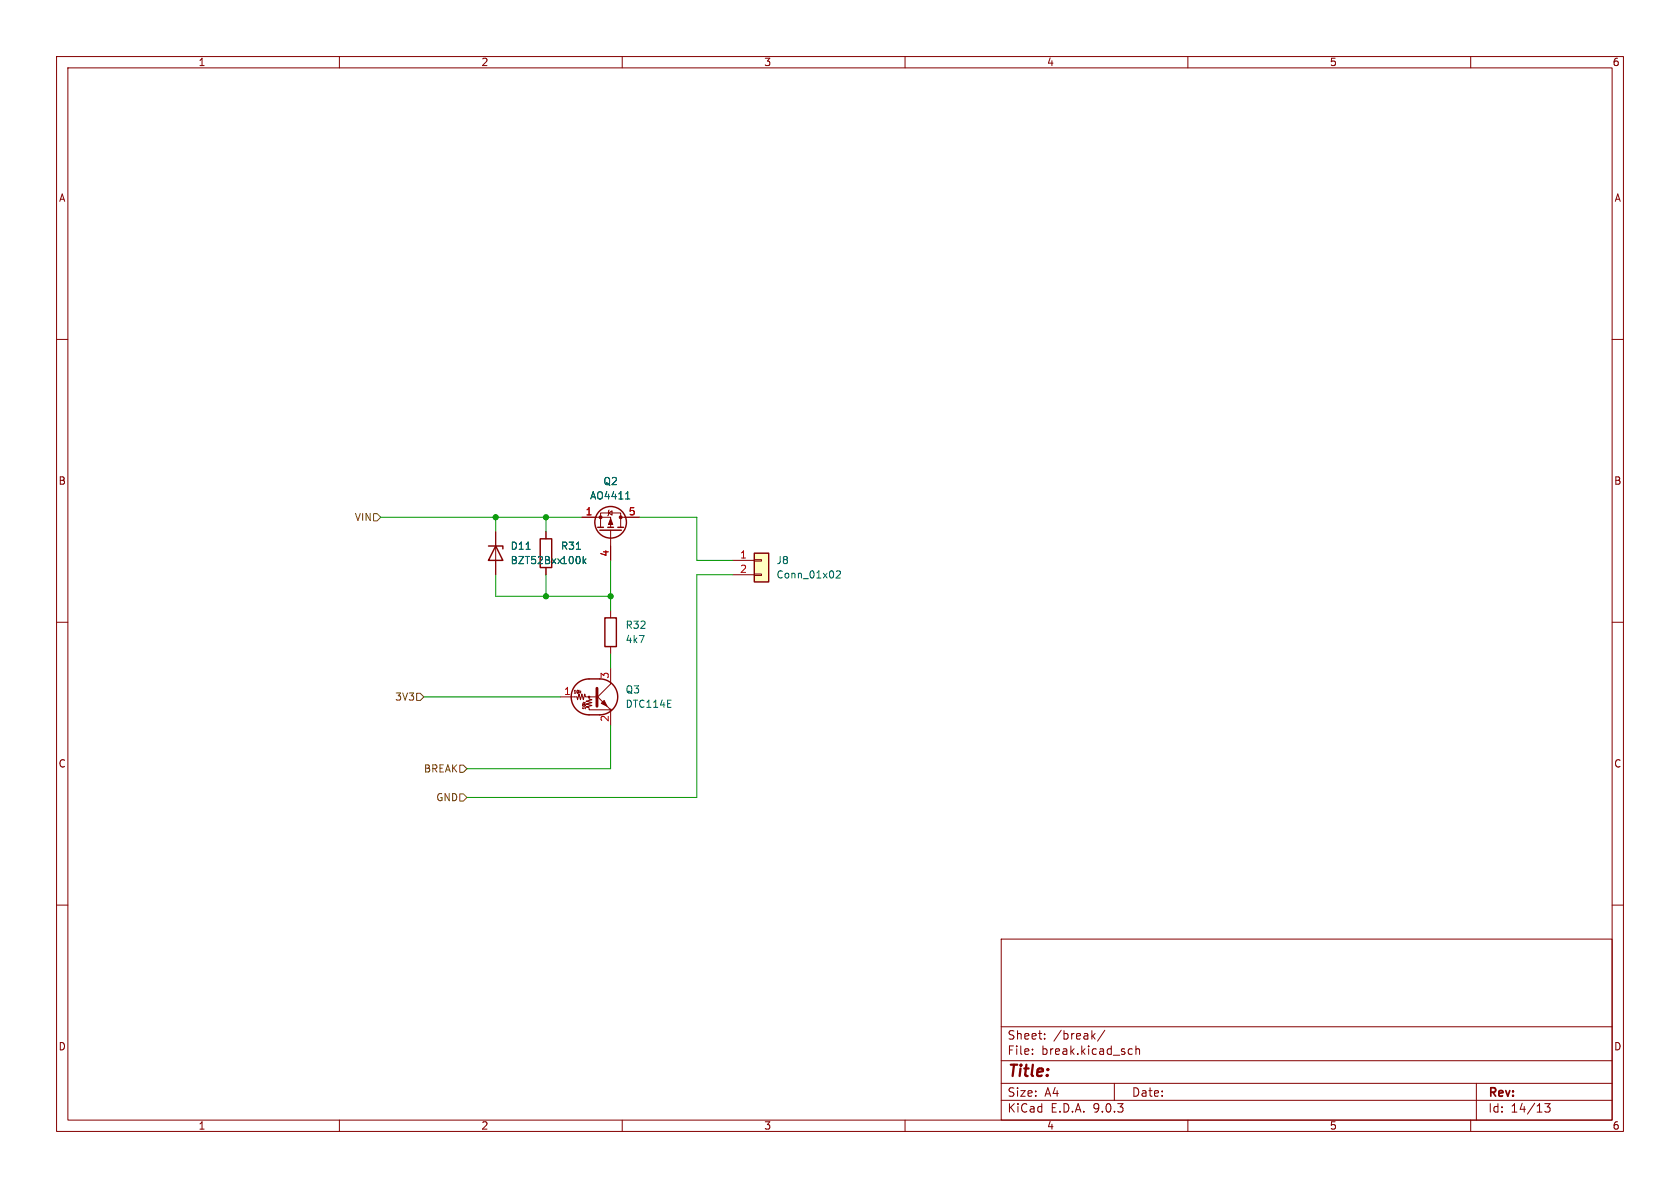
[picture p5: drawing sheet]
<svg xmlns="http://www.w3.org/2000/svg" width="297mm" height="210mm" viewBox="0 0 297 210" stroke-linecap="round" stroke-linejoin="round" font-family="sans-serif">
<g fill="none" stroke="#840000" stroke-width=".18">
<path d="M10 10h277v190h-277zM12 12h273v186h-273zM60 10v2M110 10v2M160 10v2M210 10v2M260 10v2M10 60h2M285 60h2M87.6 94v7.6M96.5 94v1.3M102.9 91.4h5v1.8"/>
<path d="M106.2 93.2v-2.5h3.5v2.5M107.6 90.7l.6-.4v.8zM107.7 90.2l-.1 .1v.8l-.2 .1M107.9 93.7v5.4M109.7 91.4h3.3M10 110h2M96.5 100.3v1.3M107.9 118.1v2.8l-2.5 2.5M107.9 108v1.2M107.9 114.3v1.3M285 110h2M99.1 123.2h2.9l.1 .5 .3-1 .2 1 .3-1 .2 1 .3-1 .1 .5h1.9"/>
<path d="M101.6 122.1l.1 .4M102.1 122h.1M102.5 122v.5M102.6 122.3l.1 .2M102.7 122.2l-.2 .2M103 124.3h.5M103 124.6v.2M103.1 124.1l.2 .2M103.5 125.2h-.5M103.5 124.1l-.2 .2M105.4 122.9l2.5 2.6h-3.8v-.4l-.5-.1 1-.3-1-.2 1-.3-1-.2 1-.3-.5-.1v-.4M107.9 125.7v2.6"/>
<path d="M10 160h2M177 166h108v32h-108zM285 160h2M60 198v2M110 198v2M160 198v2M177 194.5h108M177 191.5h108M177 187.5h108M177 181.5h108M182.5 186.3v.1M182.5 185.5v.1"/>
<path d="M184.7 183.6v.1M184.7 182.8v.1M193.2 183.1l.4 .6M193.6 182.7l-.6 .6M195.3 182.1l-1.3 2M197 191.5v3M199.7 185.4l.5 .1M200.2 186.3l-.5 .1M200.8 185.5l.2-.1 .4 .1 .1 .9M200.8 184.9v1.5M210 198v2M260 198v2"/>
<path d="M261 191.5v6.5M273.1 195.1h.9l-.5 .6 .5 .1v.7l-.3 .1h-.4l-.2-.1"/>
<circle cx="104.1" cy="123.2" r=".13"/>
<circle cx="107.9" cy="125.5" r=".13"/>
</g>
<g fill="none" stroke="#840000" stroke-width=".25">
<path d="M86.4 96.5h2.5v.5M87.6 96.5l1.3 2.6h-2.5zM95.5 95.3h2v5h-2zM105.7 93.2h1M106 93.7h3.9M107.4 93.2h1.1M109.2 93.2h1M106.9 109.2h2.1v5.1h-2.1zM101.9 121a3.2 3.2 0 0 1 2.2-1h1.9a3.2 3.2 0 0 1 3.2 3.2 3.2 3.2 0 0 1-3.2 3.2h-1.9a3.2 3.2 0 0 1-2.9-2 3.2 3.2 0 0 1 .7-3.4z"/>
<circle cx="107.9" cy="92.3" r="2.79"/>
</g>
<path d="M93 97.1h.7M101.9 97.1h.7M103.2 99.2l.4 .4M103.6 98.8l-.5 .5M110.6 88.2h.7" fill="none" stroke="#006464" stroke-width=".18"/>
<path d="M105.5 121.7v3.1z" fill="#840000" stroke="#840000" stroke-width=".51"/>
<g fill="#840000" stroke="#840000" stroke-width=".18">
<path d="M106.3 124.3l.5-.5 .5 1z"/>
<path d="M107.9 91.7l.4 1h-.7z"/>
<circle cx="109.7" cy="91.4" r=".25"/>
<circle cx="106.2" cy="91.4" r=".25"/>
</g>
<path d="M133.3 97.8h2.6v5.1h-2.6z" fill="#ffffc2"/>
<path d="M133.3 97.8h2.6v5.1h-2.6z" fill="none" stroke="#840000" stroke-width=".25"/>
<path d="M87.6 94v2.5M87.6 99.1v2.5M96.5 94v1.3M102.9 91.4h2.5M107.9 96.5v2.6M110.5 91.4h2.5M129.5 99.1h3.8M133.3 98.9h1.3v.3h-1.3zM96.5 100.3v1.3M129.5 101.6h3.8M133.3 101.5h1.3v.2h-1.3z" fill="none" stroke="#840000" stroke-width=".18"/>
<path d="M93 97.1h.7M101.9 97.1h.7M103.2 99.2l.4 .4M103.6 98.8l-.5 .5M110.6 88.2h.7M147.9 101l.4-.1 .3 .4-.8 .9h.8" fill="none" stroke="#006464" stroke-width=".18"/>
<path d="M66 90.8h.7l.6 .6-.6 .7h-.7zM73.7 122.6h.6l.6 .6-.6 .6h-.6zM81.3 135.3h.6l.6 .6-.6 .6h-.6zM81.3 140.3h.6l.6 .7-.6 .6h-.6z" fill="none" stroke="#725600" stroke-width=".18"/>
<path d="M67.3 91.4h35.6M87.6 91.4v2.6M96.5 91.4v2.6M107.9 99.1v8.9M113 91.4h10.2v7.7h6.3M87.6 101.6v3.8h20.3M96.5 101.6v3.8M107.9 115.6v2.5M129.5 101.6h-6.3v39.4h-40.7M74.9 123.2h24.2M107.9 128.3v7.6h-25.4" fill="none" stroke="#009600" stroke-width=".18"/>
<g fill="#009600" stroke="#009600" stroke-width=".18">
<circle cx="96.5" cy="105.4" r=".46"/>
<circle cx="107.9" cy="105.4" r=".46"/>
<circle cx="96.5" cy="91.4" r=".46"/>
<circle cx="87.6" cy="91.4" r=".46"/>
</g>
<text font-size="2.8" fill="#840000" x="178" y="190.9">Title:</text>
<g font-size="2.1" fill="#840000">
<text x="178" y="184">Sheet:</text>
<text x="186.2" y="184">/break/</text>
<text x="178" y="186.7">File:</text>
<text x="184.1" y="186.7">break.kicad_sch</text>
<text x="178" y="196.9">KiCad</text>
<text x="178" y="194.1">Size:</text>
<text x="184.7" y="194.1">A4</text>
<text x="185.7" y="196.9">E.D.A.</text>
<text x="193.3" y="196.9">9.0.3</text>
<text x="200" y="194.1">Date:</text>
<text x="263" y="194.3">Rev:</text>
<text x="263" y="196.9">Id:</text>
<text x="267.1" y="196.9">14/13</text>
</g>
<g font-size="1.8" fill="#840000">
<text x="35" y="11.9">1</text>
<text x="85" y="11.9">2</text>
<text x="135" y="11.9">3</text>
<text x="185" y="11.9">4</text>
<text x="235" y="11.9">5</text>
<text x="285" y="11.9">6</text>
<text x="10.3" y="35.9">A</text>
<text x="285.3" y="35.9">A</text>
<text x="10.3" y="85.9">B</text>
<text x="285.3" y="85.9">B</text>
<text x="10.3" y="135.9">C</text>
<text x="285.3" y="135.9">C</text>
<text x="10.3" y="185.9">D</text>
<text x="285.3" y="185.9">D</text>
<text x="35" y="199.9">1</text>
<text x="85" y="199.9">2</text>
<text x="135" y="199.9">3</text>
<text x="185" y="199.9">4</text>
<text x="235" y="199.9">5</text>
<text x="285" y="199.9">6</text>
</g>
<g font-size="1.8" fill="#006464">
<text x="104.2" y="88.5">AO4411</text>
<text x="106.6" y="86">Q2</text>
<text x="90.2" y="99.9">BZT52Bxx 100k</text>
<text x="90.2" y="97.4">D11</text>
<text x="99.1" y="97.4">R31</text>
<text x="137.2" y="99.9">J8</text>
<text x="137.2" y="102.5">Conn_01x02</text>
<text x="110.5" y="113.9">4k7</text>
<text x="110.5" y="111.4">R32</text>
<text x="110.5" y="125.3">DTC114E</text>
<text x="110.5" y="122.8">Q3</text>
</g>
<g font-size="1.8" fill="#725600">
<text x="62.6" y="92.3">VIN</text>
<text x="69.8" y="124.1">3V3</text>
<text x="74.8" y="136.8">BREAK</text>
<text x="77" y="141.8">GND</text>
</g>
<g font-size="1.8" fill="#a90000">
<text x="103.4" y="91.2">1</text>
<text x="111.1" y="91.2">5</text>
<text x="107.7" y="98.5" transform="rotate(-90 107.7 98.5)">4</text>
<text x="130.7" y="98.8">1</text>
<text x="130.7" y="101.3">2</text>
<text x="99.6" y="122.9">1</text>
<text x="107.7" y="120.1" transform="rotate(-90 107.7 120.1)">3</text>
<text x="107.7" y="127.7" transform="rotate(-90 107.7 127.7)">2</text>
</g>
<g font-size=".7" fill="#840000">
<text x="101.2" y="122.8">10k</text>
<text x="103.7" y="125.6" transform="rotate(-90 103.7 125.6)">10k</text>
</g>
</svg>
